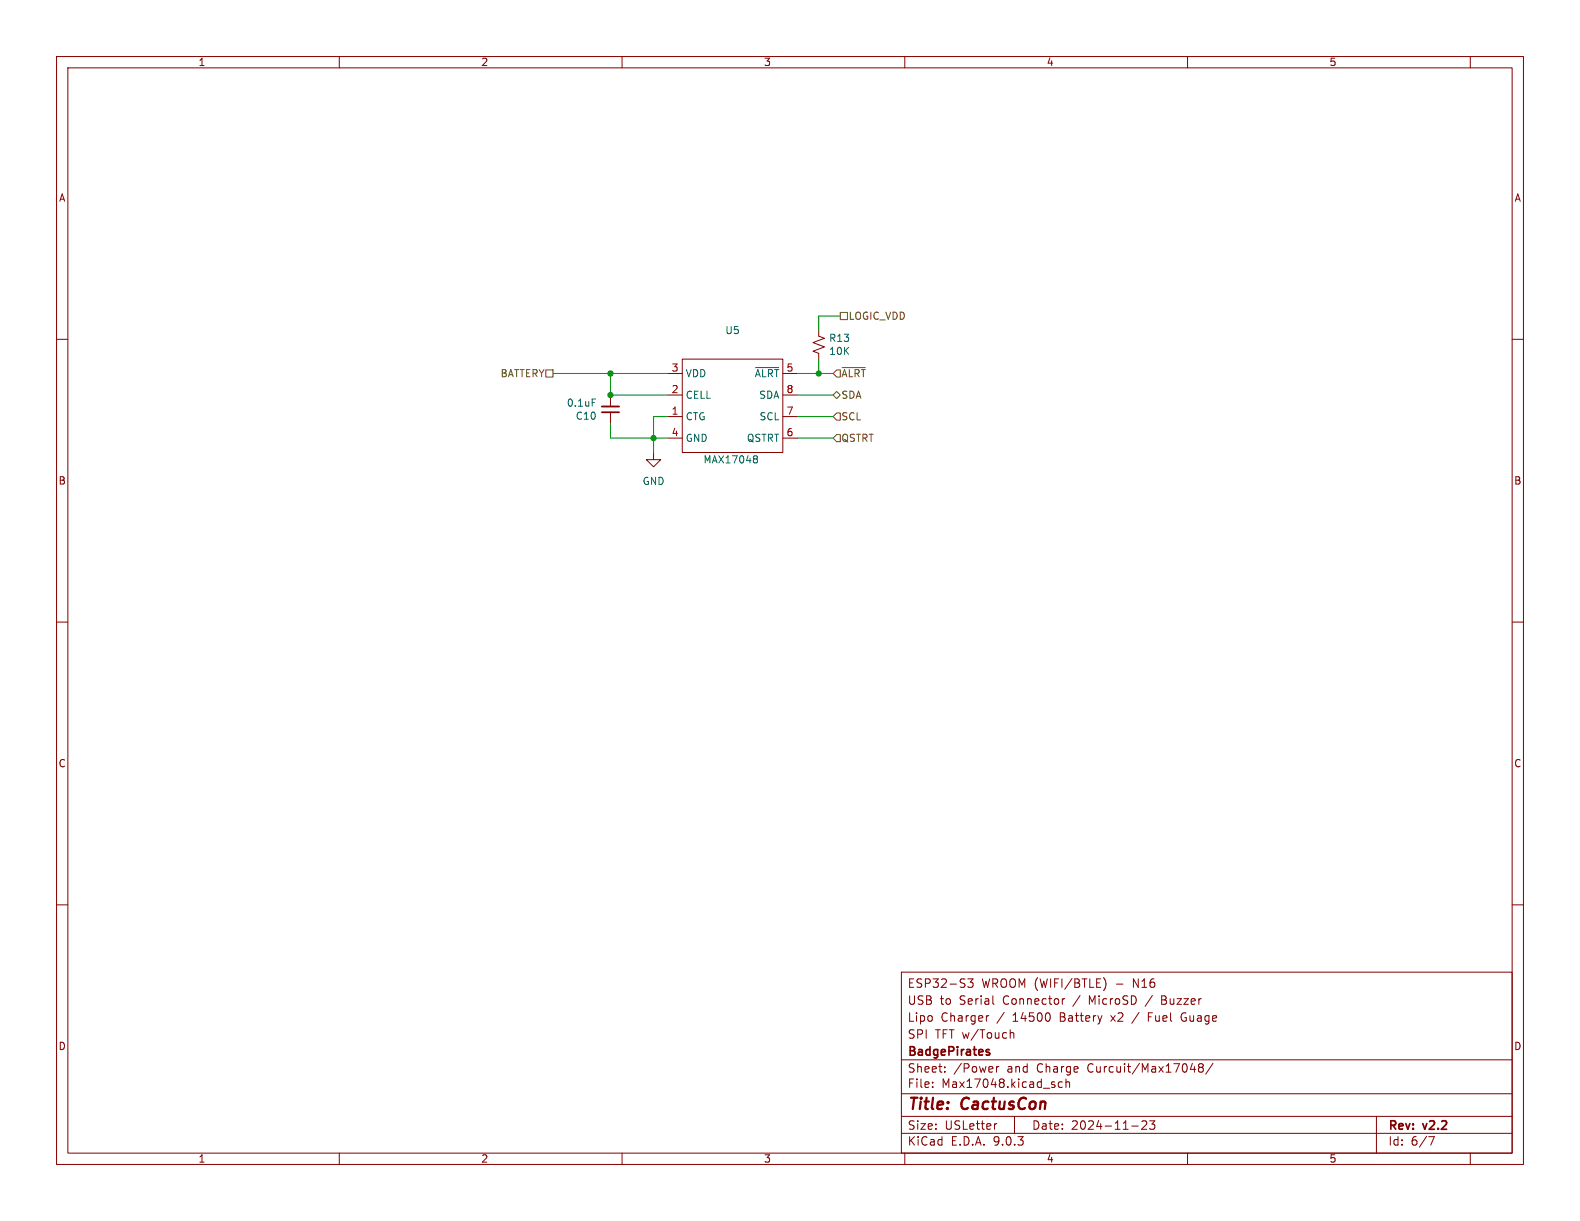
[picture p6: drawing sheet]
<svg xmlns="http://www.w3.org/2000/svg" width="279mm" height="216mm" viewBox="0 0 279 216" stroke-linecap="round" stroke-linejoin="round" font-family="sans-serif">
<g fill="none" stroke="#840000" stroke-width=".18">
<path d="M10 10h259.4v195.9h-259.4zM12 12h255.4v191.9h-255.4zM60 10v2M110 10v2M160 10v2M210 10v2M260 10v2M144.8 58.4v1l1 .4-2 .8 2 .7-2 .8 1 .4v1M10 60h2M107.9 69.9v2M107.9 72.9v2M118.1 66h2.5"/>
<path d="M118.1 69.9h2.5M118.1 73.7h2.5M118.1 77.5h2.5M120.6 63.5h17.8v16.5h-17.8zM138.4 66h2.6M138.4 69.9h2.6M138.4 73.7h2.6M138.4 77.5h2.6M267.4 60h2M115.6 80v1.3h1.2l-1.2 1.3-1.3-1.3h1.3M10 110h2M267.4 110h2"/>
<path d="M10 160h2M159.4 171.9h108v32h-108zM171.1 173.1h1l-.5 .6 .4 .1v.6l-.2 .2h-.4l-.3-.2M174.9 179.6l-.3 .1M175.6 177.5l.2 .1M185.6 179.4v.9M188.3 176.6l-.3 .1-.1 .2M195.1 172.9a1.72 1.72 0 0 1 0 2.3M203.1 179.8h.5M203.8 179.1h-.7v1.5M205.4 176.8h.5M205.9 176.1h-.5v1.5h.6"/>
<path d="M209.1 179.2l-.2 .5v.5l.2 .3M267.4 160h2M159.4 197.4h108M159.4 193.4h108M159.4 187.4h108M164.9 192.1v.2M164.9 191.4v.1M167.1 189.4v.2M167.1 188.7v.1M176.2 188.6v1M176.3 198.7l-.3 .1M176.6 188.6l-.2 .1-.2 .2"/>
<path d="M178.6 182.7l.3-.1 .3 .1 .1 .9M179.4 197.4v3M187.9 191.4l-.5-.1-.3 .3v.4l.2 .2h.6M188.5 191.4l.2-.1 .4 .1v.9M188.5 190.8v1.5M200.1 199.1h1.2M201.9 198.3l.6-.1 .2 .1 .1 .3-.9 1.1h.9M203.3 198.2h.9l-.5 .6 .4 .1v.6l-.2 .2h-.4l-.2-.2M210.5 189.1h.9M211.2 188.6v1M212.2 188.7l-.3-.3 .3-.3 .4 .1 .2 .2-.3 .3M212.2 188.7l-.3 .3v.3l.3 .3 .4-.1 .2-.2-.1-.4-.2-.2"/>
<path d="M212.2 188.7h.3M214.5 188l-1.3 1.9M243.4 197.4v6.5M60 203.9v2M110 203.9v2M159.4 200.4h108M160 203.9v2M210 203.9v2M252.6 201h1l-.6 1.5M260 203.9v2"/>
</g>
<path d="M106.4 72.9h3.1M174.4 185.9l.6 .4-.2 .3-.4-.1M175 185.6h-.4l-.2 .2" fill="none" stroke="#840000" stroke-width=".3"/>
<path d="M106.4 71.9h3.1" fill="none" stroke="#840000" stroke-width=".33"/>
<path d="M104.7 70.6h.6M133.6 65h4.1M133.5 80.6h.2l.2 .2-.2 .3M133.5 81.1h.2M133.7 81.1l.2 .3v.2l-.1 .2-.3 .1" fill="none" stroke="#006464" stroke-width=".18"/>
<path d="M148.6 55.2h1.3v1.3h-1.3zM96.5 65.4h1.3v1.3h-1.3zM148 73h.6v1.3h-.6l-.7-.6zM148 76.8h.6v1.3h-.6l-.7-.6zM148 69.2l.6 .7-.6 .6-.7-.6zM148 65.4h.6v1.3h-.6l-.7-.7zM148.9 65h4.1" fill="none" stroke="#725600" stroke-width=".18"/>
<path d="M148.6 55.9h-3.8v2.5M97.8 66h20.3M107.9 66v3.9h10.2M107.9 74.9v2.6h10.2M118.1 73.7h-2.5v6.3M141 66h6.3M141 77.5h6.3M141 69.9h6.3M141 73.7h6.3M144.8 63.5v2.5" fill="none" stroke="#009600" stroke-width=".18"/>
<g fill="#009600" stroke="#009600" stroke-width=".18">
<circle cx="107.9" cy="69.9" r=".46"/>
<circle cx="107.9" cy="66" r=".46"/>
<circle cx="115.6" cy="77.5" r=".46"/>
<circle cx="144.8" cy="66" r=".46"/>
</g>
<g font-size="2.8" fill="#840000">
<text x="160.4" y="196.8">Title:</text>
<text x="170.1" y="196.8">CactusCon</text>
</g>
<g font-size="2.1" fill="#840000">
<text x="160.4" y="177.9">USB</text>
<text x="160.4" y="174.9">ESP32-S3</text>
<text x="166.2" y="177.9">to</text>
<text x="169.7" y="177.9">Serial</text>
<text x="173.6" y="174.9">WROOM (WIFI/BTLE)</text>
<text x="177.5" y="177.9">Connector</text>
<text x="190.1" y="177.9">/</text>
<text x="193" y="177.9">MicroSD</text>
<text x="197.4" y="174.9">-</text>
<text x="200.6" y="174.9">N16</text>
<text x="203.2" y="177.9">/</text>
<text x="206.1" y="177.9">Buzzer</text>
<text x="160.4" y="183.9">SPI</text>
<text x="160.4" y="180.9">Lipo</text>
<text x="165.3" y="183.9">TFT w/Touch</text>
<text x="166.3" y="180.9">Charger</text>
<text x="176.4" y="180.9">/</text>
<text x="179.2" y="180.9">14500</text>
<text x="187.7" y="180.9">Battery</text>
<text x="196.9" y="180.9">x2</text>
<text x="200.8" y="180.9">/</text>
<text x="203.7" y="180.9">Fuel</text>
<text x="209.7" y="180.9">Guage</text>
<text x="160.4" y="189.9">Sheet:</text>
<text x="160.4" y="187.1">BadgePirates</text>
<text x="168.6" y="189.9">/Power</text>
<text x="178.1" y="189.9">and</text>
<text x="183.5" y="189.9">Charge</text>
<text x="192.6" y="189.9">Curcuit/Max17048/</text>
<text x="160.4" y="192.6">File:</text>
<text x="166.5" y="192.6">Max17048.kicad_sch</text>
<text x="160.4" y="202.8">KiCad</text>
<text x="160.4" y="200">Size:</text>
<text x="167.1" y="200">USLetter</text>
<text x="168.1" y="202.8">E.D.A.</text>
<text x="175.7" y="202.8">9.0.3</text>
<text x="182.4" y="200">Date:</text>
<text x="189.4" y="200">2024-11-23</text>
<text x="245.4" y="200.2">Rev:</text>
<text x="245.4" y="202.8">Id:</text>
<text x="249.5" y="202.8">6/7</text>
<text x="251.8" y="200.2">v2.2</text>
</g>
<g font-size="1.8" fill="#840000">
<text x="35" y="11.9">1</text>
<text x="85" y="11.9">2</text>
<text x="135" y="11.9">3</text>
<text x="185" y="11.9">4</text>
<text x="235" y="11.9">5</text>
<text x="10.3" y="35.9">A</text>
<text x="267.7" y="35.9">A</text>
<text x="10.3" y="85.9">B</text>
<text x="267.7" y="85.9">B</text>
<text x="10.3" y="135.9">C</text>
<text x="267.7" y="135.9">C</text>
<text x="10.3" y="185.9">D</text>
<text x="267.7" y="185.9">D</text>
<text x="35" y="205.8">1</text>
<text x="85" y="205.8">2</text>
<text x="135" y="205.8">3</text>
<text x="185" y="205.8">4</text>
<text x="235" y="205.8">5</text>
</g>
<g font-size="1.8" fill="#006464">
<text x="128.2" y="59.3">U5</text>
<text x="146.5" y="60.7">R13</text>
<text x="146.5" y="63">10K</text>
<text x="121.2" y="66.9">VDD</text>
<text x="121.2" y="70.7">CELL</text>
<text x="133.4" y="66.9">~{ALRT}</text>
<text x="134.2" y="70.7">SDA</text>
<text x="100.1" y="72.1">0.1uF</text>
<text x="101.7" y="74.4">C10</text>
<text x="121.2" y="74.5">CTG</text>
<text x="134.2" y="74.5">SCL</text>
<text x="121.2" y="78.3">GND</text>
<text x="124.3" y="82.1">MAX17048</text>
<text x="132" y="78.3">QSTRT</text>
<text x="113.5" y="86">GND</text>
</g>
<g font-size="1.8" fill="#725600">
<text x="150" y="56.7">LOGIC_VDD</text>
<text x="88.4" y="66.9">BATTERY</text>
<text x="148.7" y="70.7">SDA</text>
<text x="148.7" y="66.9">~{ALRT}</text>
<text x="148.7" y="74.5">SCL</text>
<text x="148.7" y="78.3">QSTRT</text>
</g>
<g font-size="1.8" fill="#a90000">
<text x="118.7" y="65.8">3</text>
<text x="139" y="65.8">5</text>
<text x="118.7" y="69.6">2</text>
<text x="139" y="69.6">8</text>
<text x="118.7" y="73.4">1</text>
<text x="118.7" y="77.2">4</text>
<text x="139" y="73.4">7</text>
<text x="139" y="77.2">6</text>
</g>
</svg>
